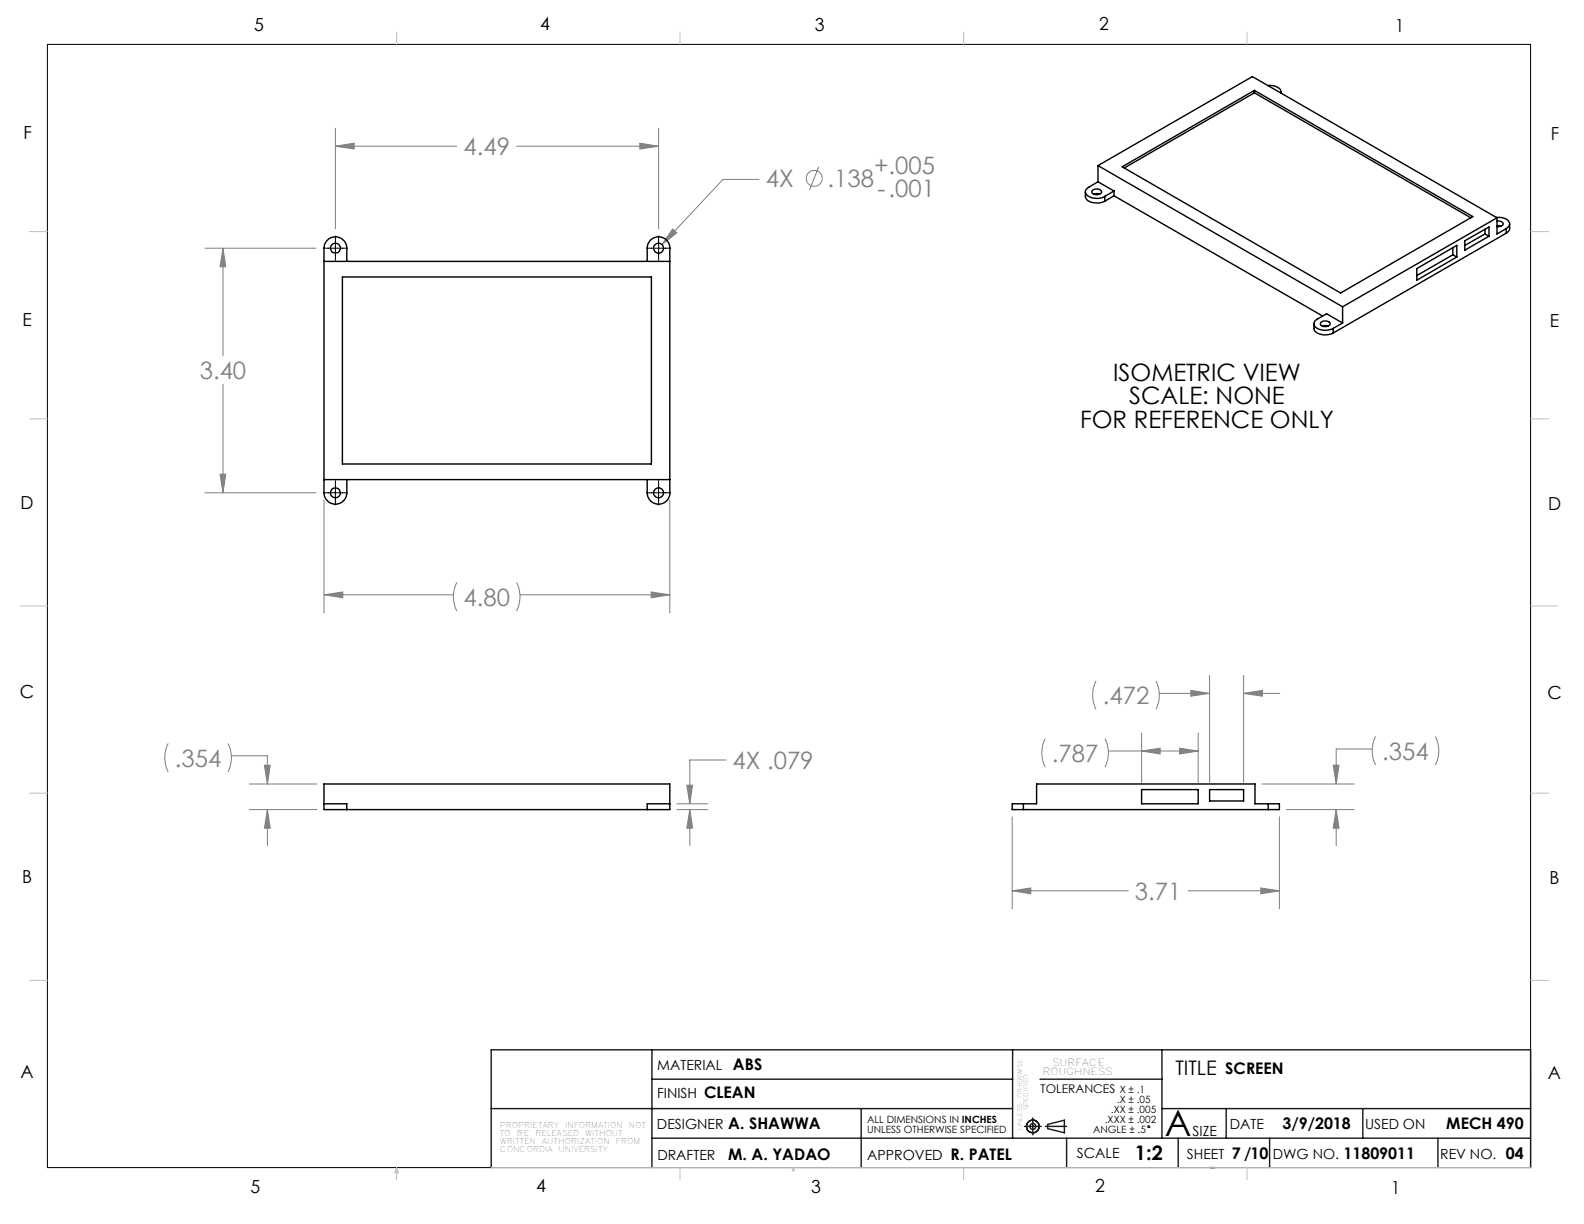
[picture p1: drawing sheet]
<svg xmlns="http://www.w3.org/2000/svg" width="279mm" height="216mm" viewBox="0 0 279 216" stroke-linecap="round" stroke-linejoin="round" font-family="sans-serif">
<g fill="none" stroke="#808080" stroke-width=".18">
<path d="M59.2 22.6v17.8M59.2 25.8h21.4M59.2 25.8l3.3-.5v1zM91.1 25.8h25.1M112.9 25.3l3.3 .5-3.3 .5zM116.2 22.6v17.8M133.9 31.6h-6.4l-10.7 11.5M144.4 29.4l-1.6 4.1M36.2 43.8h19.5M39.3 43.8v19M39.3 43.8l.5 3.3h-1zM118.6 40.4l.8 .7-2.6 2z"/>
<path d="M39.3 67.8v19.1M36.2 86.9h19.5M38.8 83.6h1l-.5 3.3zM57.1 88.2v19.9M118.1 88.2v19.9M57.1 104.9h22.9M57.1 104.9l3.4-.5v1zM80.6 102.7a5.6 5.6 0 0 0 0 5.1M91.1 102.7a5.6 5.6 0 0 1 0 5.1M91.7 104.9h26.4M114.9 104.4l3.2 .5-3.2 .5zM213.4 119.1v18.9"/>
<path d="M219.4 119.1v18.9M29.7 131.1a5.6 5.6 0 0 0 0 5.1M40.2 131.1a5.6 5.6 0 0 1 0 5.1M40.8 133.3h6.4v5M44 138.3h11.9M46.6 135h1.1l-.5 3.3zM121.1 138.5h1.1l-.5 3.3zM128 134.1h-6.3v7.7M184.4 130.3a5.6 5.6 0 0 0 0 5M193.3 120.1a5.9 5.9 0 0 0 0 5M194.9 130.3a5.6 5.6 0 0 1 0 5M195.5 132.5h15.8"/>
<path d="M201.4 129.3v8.7M201.4 132.5l3.2-.5v1zM203.9 120.1a5.9 5.9 0 0 1 0 5M204.5 122.3h8.9M208.1 132l3.2 .5-3.2 .5zM210 121.8l3.4 .5-3.4 .5zM211.3 129.3v8.7M219.4 122.3h6.3M219.4 122.3l3.3-.5v1zM222.6 138.3h16.3M235.2 135h1l-.5 3.3zM242 132.1h-6.3v6.2"/>
<path d="M242.6 129.9a5.6 5.6 0 0 0 0 5M253.2 129.9a5.6 5.6 0 0 1 0 5M44 142.8h11.9M47.2 142.8v6.4M47.2 142.8l.5 3.3h-1.1zM119.4 142.8h5.4M119.4 141.8h5.4M121.7 142.8l.5 3.3h-1.1zM121.7 142.8v6.4M178.5 157.1l3.3-.5v1.1zM178.5 144.1v16.2M178.5 157.1h20.5"/>
<path d="M209.5 157.1h16.2M222.4 156.6l3.3 .5-3.3 .6zM225.7 144.1v16.2M226.9 142.8h12M235.7 142.8l.5 3.3h-1zM235.7 142.8v6.4"/>
<circle cx="143.6" cy="31.5" r="1.41"/>
</g>
<g fill="none" stroke="#000" stroke-width=".18">
<path d="M8.4 7.8h261.6v198.2h-261.6zM57 43.8h4.3M59.2 41.6v4.3M114 43.8h4.3M116.2 41.6v4.3M57 86.9h4.3M59.2 84.8v4.3M114 86.9h4.3M116.2 84.8v4.3"/>
<circle cx="202.6" cy="198.7" r=".17"/>
</g>
<g fill="none" stroke="#191924" stroke-width=".25">
<path d="M86.6 195.5h92M115 185.2v20.8M115 190.4h63.6M151.9 195.5v10.5M178.6 185.2v15.6M180.7 198.7h3M182.2 197.2v3M183.4 190.4h21.6M184.4 198.7h3.7M184.8 198.3l2.9-.7v2.2l-2.9-.7zM205 185.2v15.6M205 195.5h65"/>
<path d="M216.3 195.5v5.3M240.4 195.5v5.3M86.6 206v-20.8h183.4v20.8M115 200.8h155M188.1 200.8v5.2M207.8 200.8v5.2M213.4 206h.9M223.9 200.8v5.2M253.6 200.8v5.2"/>
<circle cx="182.2" cy="198.7" r="1.11"/>
<circle cx="182.2" cy="198.7" r=".51"/>
</g>
<g fill="none" stroke="#c0c0c0" stroke-width=".18">
<path d="M70 5.7v2.1M119.9 5.7v2.1M170 5.7v2.1M220 5.7v2.1M5.2 40.9h3.2M270 40.9h3.2M5.2 73.9h3.2M270 73.9h3.2M3.6 106.9h4.8M270 106.9h4.7M5.2 139.9h3.2M270 139.9h3.2"/>
<path d="M5.2 172.9h3.2M270 172.9h3.2M70 206v2.1M70 206l.3 .8h-.7zM86.6 206h183.4M119.9 206v2.1M139.9 206l.3 .5h-.5zM170 206v2.1M220 206v2.1"/>
</g>
<path d="M46.6 135h1.1l-.5 3.3zM47.2 142.8l.5 3.3h-1.1zM121.1 138.5h1.1l-.5 3.3zM121.7 142.8l.5 3.3h-1.1zM59.2 25.8l3.3-.5v1zM112.9 25.3l3.3 .5-3.3 .5zM39.3 43.8l.5 3.3h-1zM38.8 83.6h1l-.5 3.3zM57.1 104.9l3.4-.5v1zM114.9 104.4l3.2 .5-3.2 .5zM118.6 40.4l-1.8 2.7 2.6-2zM178.5 157.1l3.3-.5v1.1zM222.4 156.6l3.3 .5-3.3 .6zM235.2 135h1l-.5 3.3zM235.7 142.8l.5 3.3h-1zM201.4 132.5l3.2-.5v1zM208.1 132l3.2 .5-3.2 .5zM210 121.8l3.4 .5-3.4 .5zM219.4 122.3l3.3-.5v1z" fill="#808080"/>
<g fill="none" stroke="#000" stroke-width=".25">
<path d="M221.3 16.4l-23 13.2M221.3 16.4l38.1 22M221.3 15.9v.5M223.7 15.1a2.23 2.23 0 0 1 2.2 .9l.1 .4M226 16.2v.2M191.5 33.8v.8a1.6 1.6 0 0 0 1.9 1.2h.6l.9-.3M192.6 33.7a1.01 1.01 0 0 1 1.7 .2 1.02 1.02 0 0 1-1.7 0zM192.9 34.3l.5-.2 .6 .2M193.7 32.1l-1.6 .9a.88 .88 0 0 0-.6 .9 .88 .88 0 0 0 .7 .8 3.1 3.1 0 0 0 2.7-.1M193.7 29.2l27.2-15.7 43.2 24.9M193.7 29.2l43.1 24.9M193.7 32.1l2.8 1.6"/>
<path d="M193.7 29.2v2.9M194.9 34.6v.9M196.5 33.7v.8M196.5 34.5l36.8 21.2M196.5 33.7l-1.6 .9M196.5 34.5l-1.6 1M197.9 29.4l23.4-13.5 38.5 22.3-23.3 13.5zM263.9 38.3a2.09 2.09 0 0 1 2.4 1.1l-.1 .4-.5 .5M264.1 39a.73 .73 0 0 1 1 .7l-.4 .2-.6 .1M264.1 39.8l.7 .1M264.1 38.4l-27.3 15.7M264.1 38.4v2.9l1.6-1"/>
<path d="M266.3 39.5v1l-.6 .6M57.1 46.1h61M60.4 48.9h54.5v32.9h-54.5zM61.2 46.1v-2.3a2.01 2.01 0 0 0-2-2 2.01 2.01 0 0 0-2.1 2v43.1a2.01 2.01 0 0 0 2.1 2 2.01 2.01 0 0 0 2-2v-2.3M114.2 46.1v-2.3a1.99 1.99 0 0 1 2-2 1.99 1.99 0 0 1 1.9 2v43.1a1.99 1.99 0 0 1-1.9 2 1.99 1.99 0 0 1-2-2v-2.3M231.8 57.1v.8a1.44 1.44 0 0 0 1.6 1.2l.9-.1 .9-.3M233 56.8a1.07 1.07 0 0 1 1.6 .3 1.02 1.02 0 0 1-1.7 .1zM233.3 57.5h1M235.2 57.9v.8M236.8 57l-2.8-1.6-1.7 .9a.89 .89 0 0 0-.5 .9 .89 .89 0 0 0 .7 .8 2.99 2.99 0 0 0 2.7-.1M236.8 57l-1.6 .9M236.8 54.1v2.9"/>
<path d="M249.9 47.4l7.1-4.1v2l-7.1 4.1zM256.3 43.7v1.2M256.3 44.9l-6.4 3.7M256.3 44.9l.7 .4M258.4 42.5l4.2-2.5v1.7l-4.2 2.4zM261.9 40.4v.9M261.9 41.3l-3.5 2M261.9 41.3l.7 .4M265.7 40.3v.8M265.7 41.1l-30.5 17.6M57.1 84.6h61M201.4 139.3h9.9v2.5h-9.9z"/>
<path d="M213.4 139.3h6v2h-6zM57.1 141.8h4.1v1M61.2 142.8h-4.1v-4.5h61v4.5h-3.9M61.2 142.8h53M118.1 141.8h-3.9v1M180.5 141.8h-2v1h2M180.5 141.8h2.3v-3.5h38.6v3.5h2.3M180.5 142.8h43.2M180.5 141.8v1M223.7 141.8h2v1h-2M223.7 141.8v1"/>
<circle cx="59.1" cy="43.8" r=".87"/>
<circle cx="116.2" cy="43.8" r=".89"/>
<circle cx="59.2" cy="86.9" r=".87"/>
<circle cx="116.2" cy="86.9" r=".88"/>
</g>
<text font-size="6.3" x="205.5" y="200.4">A</text>
<g font-size="4.2" fill="#808080">
<text x="81.8" y="27.4">4.49</text>
<text x="135.1" y="33">4X</text>
<text x="146" y="33">.138</text>
<text x="154.2" y="30.7">+.005</text>
<text x="154.8" y="34.8">-.001</text>
<text x="35.2" y="66.9">3.40</text>
<text x="81.8" y="106.8">4.80</text>
<text x="194.5" y="124.2">.472</text>
<text x="30.9" y="135.2">.354</text>
<text x="129.2" y="135.7">4X .079</text>
<text x="185.5" y="134.4">.787</text>
<text x="243.8" y="134">.354</text>
<text x="200.2" y="158.7">3.71</text>
</g>
<g font-size="4.2">
<text x="196.3" y="67.1">ISOMETRIC VIEW</text>
<text x="199.2" y="71.3">SCALE: NONE</text>
<text x="190.5" y="75.5">FOR REFERENCE ONLY</text>
</g>
<g font-size="3.5">
<text x="207.3" y="189.5">TITLE</text>
<text x="200.2" y="204.7">1:2</text>
</g>
<g font-size="3.2">
<text x="44.8" y="5.4">5</text>
<text x="95.3" y="5.3">4</text>
<text x="143.7" y="5.4">3</text>
<text x="193.9" y="5.4">2</text>
<text x="246.1" y="5.7">1</text>
<text x="4.1" y="24.5">F</text>
<text x="273.5" y="24.7">F</text>
<text x="4" y="57.5">E</text>
<text x="273.4" y="57.6">E</text>
<text x="3.6" y="89.8">D</text>
<text x="273.1" y="90">D</text>
<text x="3.5" y="123.1">C</text>
<text x="272.9" y="123.3">C</text>
<text x="3.9" y="155.7">B</text>
<text x="273.3" y="155.9">B</text>
<text x="3.6" y="190.2">A</text>
<text x="273" y="190.3">A</text>
<text x="44.2" y="210.4">5</text>
<text x="94.6" y="210.3">4</text>
<text x="143.1" y="210.4">3</text>
<text x="193.2" y="210.3">2</text>
<text x="245.4" y="210.6">1</text>
</g>
<g font-size="2.8">
<text x="129.3" y="188.7">ABS</text>
<text x="216.1" y="189.5">SCREEN</text>
<text x="124.2" y="193.6">CLEAN</text>
<text x="128.5" y="199.2">A. SHAWWA</text>
<text x="226.2" y="199.2">3/9/2018</text>
<text x="255.1" y="199.2">MECH 490</text>
<text x="128.5" y="204.5">M. A. YADAO</text>
<text x="167.7" y="204.5">R. PATEL</text>
<text x="217.3" y="204.4">7 /10</text>
<text x="237" y="204.4">11809011</text>
<text x="265.6" y="204.4">04</text>
</g>
<g font-size="2.5">
<text x="115.9" y="188.7">MATERIAL</text>
<text x="115.9" y="193.6">FINISH</text>
<text x="115.9" y="199.2">DESIGNER</text>
<text x="210.4" y="200.4">SIZE</text>
<text x="216.9" y="199.2">DATE</text>
<text x="240.8" y="199.2">USED ON</text>
<text x="115.9" y="204.5">DRAFTER</text>
<text x="153" y="204.5">APPROVED</text>
<text x="189.9" y="204.3">SCALE</text>
<text x="209.4" y="204.4">SHEET</text>
<text x="224.5" y="204.4">DWG NO.</text>
<text x="254" y="204.4">REV NO.</text>
</g>
<text font-size="2.1" x="183.6" y="192.8">TOLERANCES</text>
<g font-size="1.8">
<text x="196" y="196.4">.XX ± .005</text>
<text x="197" y="194.6">.X ± .05</text>
<text x="197.5" y="192.8">X ± .1</text>
<text x="153" y="198">ALL DIMENSIONS IN INCHES</text>
<text x="153" y="199.8">UNLESS OTHERWISE SPECIFIED</text>
<text x="192.8" y="199.9">ANGLE ± .5</text>
<text x="194.9" y="198.1">.XXX ± .002</text>
</g>
<g font-size="1.7">
<text x="183.9" y="189.6">ROUGHNESS</text>
<text x="185.6" y="187.9">SURFACE</text>
</g>
<g font-size="1.4">
<text x="88.2" y="199">PROPRIETARY</text>
<text x="88.2" y="200.4">TO</text>
<text x="88.2" y="201.8">WRITTEN</text>
<text x="88.2" y="203.2">CONCORDIA</text>
<text x="91.2" y="200.4">BE</text>
<text x="94.4" y="200.4">RELEASED</text>
<text x="95.6" y="201.8">AUTHORIZATION</text>
<text x="98.5" y="203.2">UNIVERSITY</text>
<text x="99.7" y="199">INFORMATION</text>
<text x="103.2" y="200.4">WITHOUT</text>
<text x="108.6" y="201.8">FROM</text>
<text x="110.9" y="199">NOT</text>
</g>
<g font-size="1.1">
<text x="180.3" y="193.7" transform="rotate(-90 180.3 193.7)">OTHERWISE</text>
<text x="181.4" y="195.8" transform="rotate(-90 181.4 195.8)">SPECIFIED</text>
<text x="180.3" y="199.3" transform="rotate(-90 180.3 199.3)">UNLESS</text>
</g>
</svg>
